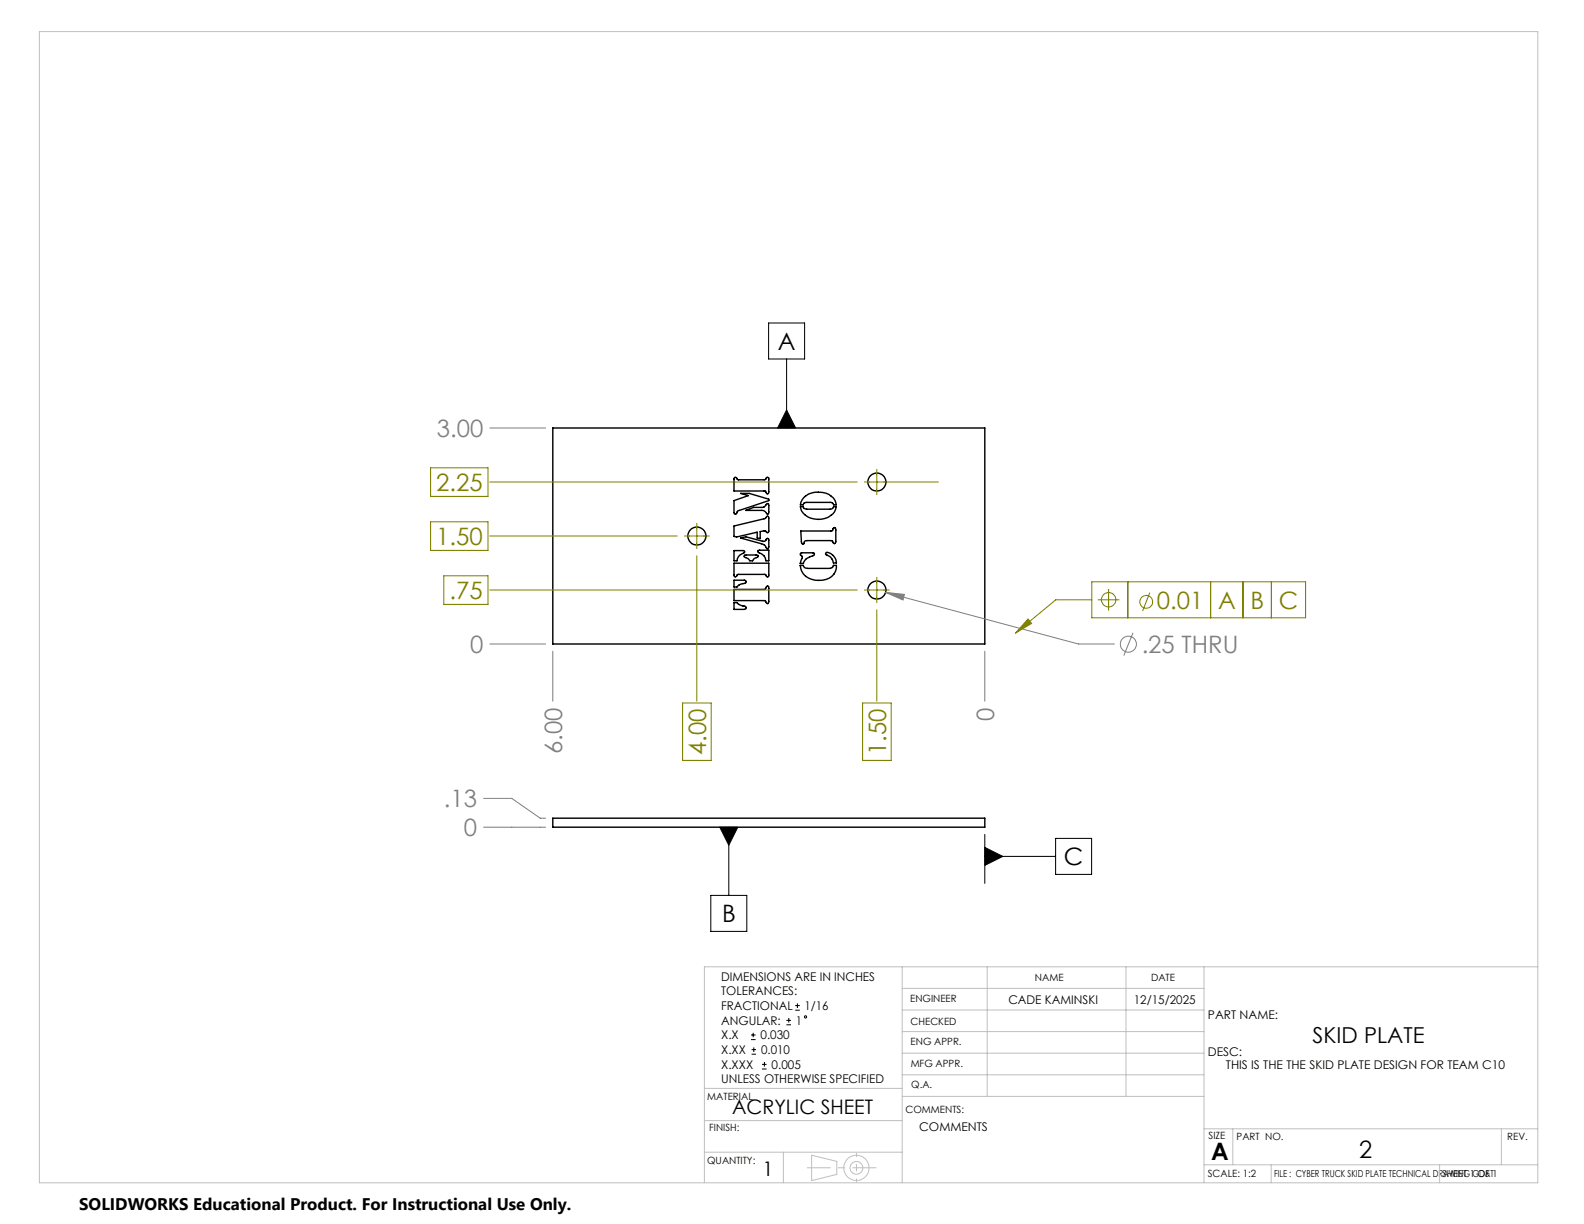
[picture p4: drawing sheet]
<svg xmlns="http://www.w3.org/2000/svg" width="279mm" height="216mm" viewBox="0 0 279 216" stroke-linecap="round" stroke-linejoin="round" font-family="sans-serif">
<g fill="none" stroke="#000" stroke-width=".25">
<path d="M97.5 75.5h76.2v38.1h-76.2zM129.5 99.3h6.1v2.4a.33 .33 0 0 1-.4 0 .33 .33 0 0 1-.2-.3h-4.9a.35 .35 0 0 1-.2 .3 .35 .35 0 0 1-.4-.1zM129.5 92.8l5.4-1.3 .5-.4 .2 .1v.2v2.4a.32 .32 0 0 1-.3 .1 .32 .32 0 0 1-.3-.3l-.9 .2v1.2l-.5-.1v-1l-3.7 .8-.4-.1zM129.5 97.1h1.7l.1 .3-.2 .2a1.54 1.54 0 0 0-1.1 1.3h-.5zM129.5 84.3a.34 .34 0 0 1 .6 .3h4.9a.29 .29 0 0 1 .3-.4 .29 .29 0 0 1 .3 .3l-.1 2.5a.34 .34 0 0 1-.3 0 .34 .34 0 0 1-.2-.4h-5.5zM130.6 94.9l1-.2 2.9 .8a.62 .62 0 0 0 .8-.5l.3 .1v1.5l-.1 .2-.4-.2a.99 .99 0 0 0-.8-.7zM130.6 87h1.6l3.4 1.1v.2l-5.5 1.9a.36 .36 0 0 1-.2 .4 .36 .36 0 0 1-.4 0v-2.3l2.5-.9zM131.3 98l.2-.1h1.8h.4v.2l-.1 .2-.6 .3-.2 .3h-.5l-.4-.4-.6-.3zM131.6 90l1.3-.5h1.4a1.17 1.17 0 0 0 1-.7l.3 .1v1.4l-.1 .4-.3-.1a.91 .91 0 0 0-.9-.6zM133.7 97.1l1.9-.1v1.9h-.5a2.32 2.32 0 0 0-1.4-1.6zM141.1 99.7h.6a.7 .7 0 0 0 .8 .6h3.9a.61 .61 0 0 0 .6-.6h.5a2.49 2.49 0 0 1-2.4 2.6 3.2 3.2 0 0 1-3.9-2.5zM141.2 89.4h.5l.1 .3 .5 .1h4.1a.57 .57 0 0 0 .6-.4h.5a3 3 0 0 1-3.8 2.1 2.74 2.74 0 0 1-2.5-2.1z"/>
<path d="M141.3 97.5l2.3 .1v.3l-.5 .2a1.91 1.91 0 0 0-1.4 1.3h-.6l.3-.9a.44 .44 0 0 0-.2-.6zM141.3 93.7l5.5-.1a.44 .44 0 0 1 .5-.5l.1 .2v2.4a.3 .3 0 0 1-.4 .1 .3 .3 0 0 1-.1-.3l-.3-.1h-4.3l-.3 .1a.39 .39 0 0 1-.4 .5l-.2-.3zM141.8 87.8a3.9 3.9 0 0 1 5.2 0l.3 .5 .2 .7h-.5a.58 .58 0 0 0-.6-.4h-4.1a.52 .52 0 0 0-.6 .4h-.5l.1-.5zM145.7 97.5a1.76 1.76 0 0 1 1.8 1.8h-.5a2 2 0 0 0-1.4-1.5zM129.5 102.3h1.8l.3 .1v.3l-.3 .2-.7 .1-.6 .5h-.5zM129.5 104h5.4l.2-.2a.34 .34 0 0 1 .4-.4l.1 .3-.1 2.7a.34 .34 0 0 1-.3 0 .34 .34 0 0 1-.2-.4l-5.5-.1zM129.5 106.3h.5l.3 .3 1 .3a.28 .28 0 0 1 .3 .3 .28 .28 0 0 1-.3 .3h-1.8zM97.5 144.3h76.2v1.6h-76.2z"/>
<circle cx="122.9" cy="94.6" r="1.59"/>
<circle cx="154.7" cy="85" r="1.59"/>
<circle cx="154.7" cy="104.1" r="1.59"/>
</g>
<g fill="none" stroke="#808080" stroke-width=".18">
<path d="M86.4 75.5h9.8M86.4 113.6h9.8M97.5 114.9v8.8M156.2 104.5l3.3 .3-.2 1zM156.2 104.5l34 9.1h6.4M173.7 114.9v8.8M199.8 111.6l-1.6 4M85.3 145.9h10.9M85.3 140.8h5l5 3.5h.9"/>
<circle cx="199" cy="113.6" r="1.42"/>
</g>
<g fill="none" stroke="#808000" stroke-width=".18">
<path d="M76 82.5h10.1v5.1h-10.1zM76 92h10.1v5.1h-10.1zM86.4 85h64.8M86.4 94.5h33.1M120.7 94.5h4.4M122.9 92.3v4.5M122.9 98v25.7M152.5 85h13M154.7 82.8v4.4M78.3 101.6h7.8v5h-7.8zM86.4 104.1h64.8M152.5 104.1h4.4"/>
<path d="M154.7 101.8v4.5M154.7 107.6v16.1M181.3 109.2l.7 .8-2.9 1.7zM192.6 105.8h-6.4l-7.1 5.9M192.6 102.6h37.7v6.4h-37.7zM193.6 105.8h3.8M195.5 103.9v3.8M198.9 102.6v6.4M202.8 104.5l-1.3 3.3M213.5 102.6v6.4M219.3 102.6v6.4M224.3 102.6v6.4"/>
<path d="M120.4 124h5v10.1h-5zM152.2 124h5v10.1h-5z"/>
<circle cx="195.5" cy="105.8" r="1.27"/>
<circle cx="202.2" cy="106.2" r="1.13"/>
</g>
<g fill="none" stroke="#000" stroke-width=".18">
<path d="M135.6 57h6.3v6.3h-6.3zM138.7 72.3l1.6 3.2h-3.1zM138.7 63.3v12.2M125.4 157.9h6.3v6.4h-6.3zM127 145.9h3.1l-1.5 3.2zM128.6 145.9v12M173.7 149.5l3.2 1.6-3.2 1.5zM173.7 151.1h12.5M173.7 147.2v8.6M186.2 147.9h6.3v6.3h-6.3zM138.7 180h.8M139.1 179.6v.8"/>
<path d="M140.3 178.2h.8M140.3 177.4h.8M140.7 177v.8M132.5 183.4h.8M132.5 182.6h.8M132.6 185.9h.7M132.6 185.1h.7M132.9 182.2v.8M133 184.7v.9M134.4 188.6h.8M134.4 187.7h.8M134.8 187.3v.8"/>
<path d="M138.7 180.8h.8"/>
<circle cx="142.1" cy="179.4" r=".21"/>
</g>
<g fill="none" stroke="#c0c0c0" stroke-width=".18">
<path d="M6.9 5.6h264.4v203h-264.4zM159.1 170.5v38.1M159.1 174.3h53.3M159.1 178.2h53.3M174.1 170.5v22.9M198.6 170.5v22.9M212.4 170.5v38.1M271.3 170.5h-147.1v38.1M124.2 197.7h34.9M124.2 192h34.9M159.1 193.4h53.3M159.1 182h53.3"/>
<path d="M159.1 185.8h53.3M159.1 189.6h53.3M212.4 199.1h58.9M217.5 199.1v6.4M264.8 199.1v6.4M124.2 203.2h34.9M138.2 203.2v5.4M143.2 203.8l4.4 1.1v2.3l-4.4 1zM212.4 205.5h58.9M224.2 205.5v3.1M253.9 205.5v3.1"/>
<circle cx="151" cy="206" r="2.22"/>
<circle cx="151.1" cy="206" r="1.12"/>
</g>
<path d="M142.3 206h12.3" fill="none" stroke="#c0c0c0" stroke-width=".18" stroke-dasharray="15.2 1.3 1.3 1.3" stroke-dashoffset="11" stroke-linecap="butt"/>
<path d="M151.1 203.4v5.2" fill="none" stroke="#c0c0c0" stroke-width=".18" stroke-dasharray="15.2 1.3 1.3 1.3" stroke-dashoffset="14.5" stroke-linecap="butt"/>
<path d="M138.7 72.3l1.6 3.2h-3.1zM173.7 149.5l3.2 1.6-3.2 1.5zM127 145.9l1.6 3.2 1.5-3.2z" fill="#000"/>
<path d="M181.3 109.2l.7 .8-2.9 1.7z" fill="#808000"/>
<path d="M156.2 104.5l3.3 .3-.2 1z" fill="#808080"/>
<g font-size="4.2">
<text x="137.2" y="61.7">A</text>
<text x="187.7" y="152.6">C</text>
<text x="127.4" y="162.7">B</text>
<text x="213.7" y="204.6">A</text>
<text x="239.7" y="204.3">2</text>
</g>
<g font-size="4.2" fill="#808080">
<text x="77" y="77.1">3.00</text>
<text x="82.9" y="115.2">0</text>
<text x="201.4" y="115.2">.25 THRU</text>
<text x="175.3" y="127.2" transform="rotate(-90 175.3 127.2)">0</text>
<text x="99.1" y="133" transform="rotate(-90 99.1 133)">6.00</text>
<text x="78.3" y="142.4">.13</text>
<text x="81.8" y="147.5">0</text>
</g>
<g font-size="4.2" fill="#808000">
<text x="76.9" y="86.6">2.25</text>
<text x="76.9" y="96.1">1.50</text>
<text x="79.3" y="105.7">.75</text>
<text x="204.1" y="107.4">0.01</text>
<text x="214.9" y="107.4">A</text>
<text x="220.6" y="107.4">B</text>
<text x="225.6" y="107.4">C</text>
<text x="124.5" y="133.2" transform="rotate(-90 124.5 133.2)">4.00</text>
<text x="156.3" y="133.2" transform="rotate(-90 156.3 133.2)">1.50</text>
</g>
<text font-size="3.9" x="231.5" y="184">SKID PLATE</text>
<g font-size="3.5">
<text x="129.1" y="196.6">ACRYLIC SHEET</text>
<text x="134.5" y="207.5">1</text>
</g>
<text font-size="3" x="14" y="213.5">SOLIDWORKS Educational Product. For Instructional Use Only.</text>
<g font-size="2.1">
<text x="127.2" y="173">DIMENSIONS ARE IN INCHES</text>
<text x="127.2" y="175.6">TOLERANCES:</text>
<text x="127.2" y="178.2">FRACTIONAL</text>
<text x="141.9" y="178.2">1/16</text>
<text x="177.9" y="177.1">CADE KAMINSKI</text>
<text x="200" y="177.1">12/15/2025</text>
<text x="213.1" y="179.8">PART NAME:</text>
<text x="127.2" y="180.8">ANGULAR:</text>
<text x="127.2" y="183.3">X.X</text>
<text x="127.2" y="185.9">X.XX</text>
<text x="134.1" y="183.3">0.030</text>
<text x="134.2" y="185.9">0.010</text>
<text x="140.4" y="180.8">1</text>
<text x="127.2" y="191.1">UNLESS OTHERWISE SPECIFIED</text>
<text x="127.2" y="188.5">X.XXX</text>
<text x="136.1" y="188.5">0.005</text>
<text x="213.1" y="186.3">DESC:</text>
<text x="216.2" y="188.6">THIS IS THE THE SKID PLATE DESIGN FOR TEAM C10</text>
<text x="162.1" y="199.5">COMMENTS</text>
</g>
<g font-size="1.8">
<text x="182.6" y="173">NAME</text>
<text x="203" y="173">DATE</text>
<text x="160.5" y="176.7">ENGINEER</text>
<text x="160.6" y="180.8">CHECKED</text>
<text x="160.6" y="184.4">ENG APPR.</text>
<text x="160.6" y="188.2">MFG APPR.</text>
<text x="160.7" y="191.9">Q.A.</text>
<text x="124.8" y="194">MATERIAL</text>
<text x="159.7" y="196.3">COMMENTS:</text>
<text x="125.1" y="199.5">FINISH:</text>
<text x="213.2" y="200.9">SIZE</text>
<text x="218.1" y="201">PART NO.</text>
<text x="265.9" y="201.1">REV.</text>
<text x="124.7" y="205.4">QUANTITY:</text>
<text x="213" y="207.6">SCALE: 1:2</text>
</g>
<g font-size="1.7">
<text x="224.7" y="207.6">FILE : CYBER TRUCK SKID PLATE TECHNICAL DRAWING GD&amp;T</text>
<text x="254.4" y="207.6">SHEET 1 OF 1</text>
</g>
</svg>
